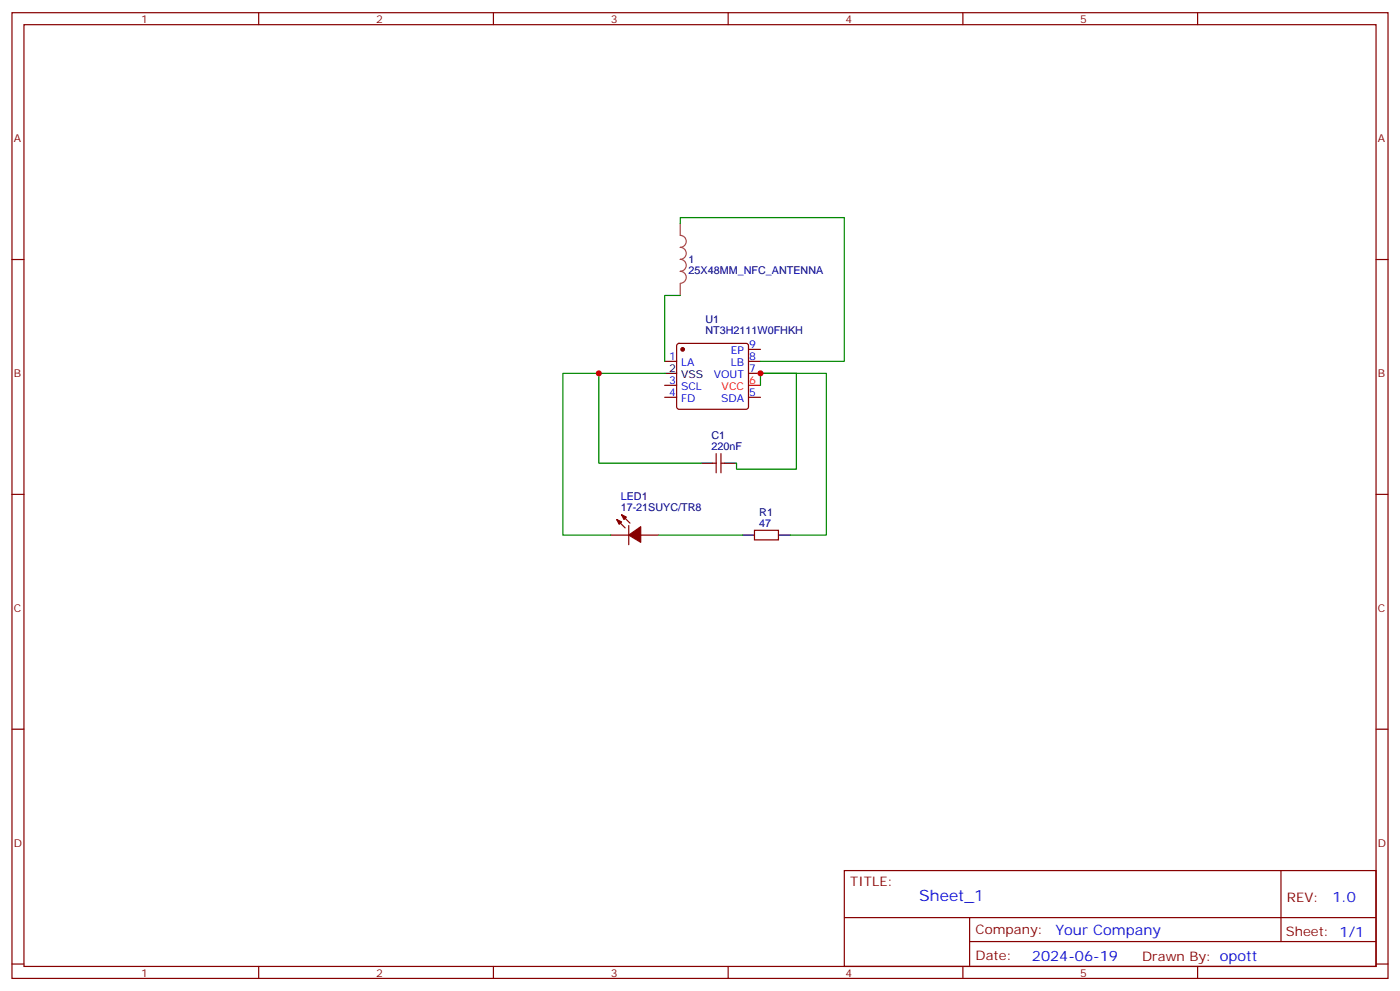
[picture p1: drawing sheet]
<svg xmlns="http://www.w3.org/2000/svg" width="412mm" height="292mm" viewBox="0 0 412 292" stroke-linecap="round" stroke-linejoin="round" font-family="sans-serif">
<g fill="none" stroke="#870000" stroke-width=".35">
<path d="M3.5 3.7h405.4v284.4h-405.4zM7.1 7.3h398.2v277.3h-398.2zM76.2 3.7v3.6M145.3 3.7v3.6M214.5 3.7v3.6M283.6 3.7v3.6M352.8 3.7v3.6M3.5 76.4h3.6M405.3 76.4h3.6M195.8 106.4h3.5M195.8 117h3.5M195.8 113.5h3.5"/>
<path d="M199.6 101.3l.4-.2h19.8l.5 .2 .2 .5v18l-.2 .5-.5 .2h-19.8l-.5-.2-.2-.5v-18zM220.5 102.9h3.5M220.5 106.4h3.5M220.5 109.9h3.5M220.5 117h3.5M209.9 136.4h1.1M211 133.6v5.6M212.4 133.6v5.6M212.4 136.4h1M3.5 145.6h3.6M179.9 157.6h5.3M181.7 153l2.4 2.4"/>
<path d="M183.1 151.6l2.5 2.4M185.2 154.7v5.7M188.7 157.6h5.3M222.2 156.1h7.1v2.9h-7.1zM405.3 145.6h3.6M3.5 214.7h3.6M405.3 214.7h3.6M248.7 256.3h156.6v28.3h-156.6zM377.3 256.4v20.8M248.7 270.2h156.5M285.6 277.2h119.6M285.6 270.2v14.1"/>
<path d="M3.5 283.8h3.6M76.2 284.6v3.5M145.3 284.6v3.5M214.5 284.6v3.5M283.6 284.6v3.5M352.8 284.6v3.5M405.3 283.8h3.6"/>
</g>
<path d="M220.5 113.5h3.5" fill="none" stroke="#f00" stroke-width=".35"/>
<path d="M195.8 109.9h3.5M206.4 136.4h3.5M213.4 136.4h3.6M218.7 157.6h3.5M229.3 157.6h3.5" fill="none" stroke="#000" stroke-width=".35"/>
<g fill="#870000" stroke="#870000" stroke-width=".35">
<path d="M181.7 153l1.4 .7-.7 .7z"/>
<path d="M183.1 151.6l1.4 .7-.7 .7z"/>
<path d="M185.2 157.6l3.5-2.5v4.6z"/>
<circle cx="201.1" cy="102.9" r=".53"/>
</g>
<path d="M200.4 65.8v3.5a1.76 1.76 0 0 1 1.7 1.8 1.76 1.76 0 0 1-1.7 1.7 1.76 1.76 0 0 1 1.7 1.8 1.76 1.76 0 0 1-1.7 1.8 1.76 1.76 0 0 1 1.7 1.7 1.76 1.76 0 0 1-1.7 1.8 1.76 1.76 0 0 1 1.7 1.7 1.76 1.76 0 0 1-1.7 1.8M200.4 83.5v3.5" fill="none" stroke="#a64a4a" stroke-width=".35"/>
<path d="M200.4 65.8v-1.7h48.3v42.3h-24.7M200.4 87h-4.6v19.4M176.4 109.9h-10.6v47.7h14.1M195.8 109.9h-19.4v26.5h30M224 113.5v-3.6h10.6v28.2h-17.6v-1.7M224 109.9h19.4v47.7h-10.6M194 157.6h24.7" fill="none" stroke="#008700" stroke-width=".35"/>
<g fill="#c00">
<circle cx="224" cy="109.9" r=".88"/>
<circle cx="176.4" cy="109.9" r=".88"/>
</g>
<text font-size="4.6" fill="#00f" x="270.8" y="265.4">Sheet_1</text>
<g font-size="4.2" fill="#00f">
<text x="392.5" y="265.6">1.0</text>
<text x="310.9" y="275.2">Your Company</text>
<text x="304" y="283">2024-06-19</text>
</g>
<g font-size="3.9" fill="#800">
<text x="250.5" y="260.9">TITLE:</text>
<text x="379.1" y="265.6">REV:</text>
<text x="287.4" y="275.1">Company:</text>
<text x="378.7" y="275.7">Sheet: 1/1</text>
<text x="287.4" y="282.8">Date:</text>
<text x="336.4" y="282.9">Drawn By: opott</text>
</g>
<g font-size="3.2" fill="#800">
<text x="41.6" y="6.7">1</text>
<text x="110.8" y="6.7">2</text>
<text x="179.9" y="6.7">3</text>
<text x="249.1" y="6.7">4</text>
<text x="318.2" y="6.7">5</text>
<text x="4.1" y="41.8">A</text>
<text x="405.9" y="41.8">A</text>
<text x="4.1" y="111">B</text>
<text x="405.9" y="111">B</text>
<text x="4.1" y="180.1">C</text>
<text x="405.9" y="180.1">C</text>
<text x="4.1" y="249.3">D</text>
<text x="405.9" y="249.3">D</text>
<text x="41.6" y="287.5">1</text>
<text x="110.8" y="287.5">2</text>
<text x="179.9" y="287.5">3</text>
<text x="249.1" y="287.5">4</text>
<text x="318.2" y="287.5">5</text>
</g>
<g font-size="3.2" fill="#000080">
<text x="202.8" y="77.5">1</text>
<text x="202.8" y="80.7">25X48MM_NFC_ANTENNA</text>
<text x="207.8" y="95.1">U1</text>
<text x="207.8" y="98.3">NT3H2111W0FHKH</text>
<text x="209.6" y="129.3">C1</text>
<text x="209.6" y="132.5">220nF</text>
<text x="182.9" y="147.3">LED1</text>
<text x="182.9" y="150.5">17-21SUYC/TR8</text>
<text x="223.7" y="155.1">47</text>
<text x="223.7" y="151.9">R1</text>
</g>
<g font-size="3.2" fill="#00f">
<text x="197.1" y="106">1</text>
<text x="200.6" y="107.8">LA</text>
<text x="215.2" y="107.8">LB</text>
<text x="215.3" y="104.3">EP</text>
<text x="220.7" y="102.5">9</text>
<text x="220.7" y="106">8</text>
<text x="197.1" y="113.1">3</text>
<text x="210.2" y="111.3">VOUT</text>
<text x="220.7" y="109.6">7</text>
<text x="197.1" y="116.6">4</text>
<text x="200.6" y="118.4">FD</text>
<text x="200.6" y="114.9">SCL</text>
<text x="212.4" y="118.4">SDA</text>
<text x="220.7" y="116.6">5</text>
</g>
<g font-size="3.2">
<text x="197.1" y="109.6">2</text>
<text x="200.6" y="111.3">VSS</text>
</g>
<g font-size="3.2" fill="#f00">
<text x="220.7" y="113.1">6</text>
<text x="212.6" y="114.9">VCC</text>
</g>
</svg>
